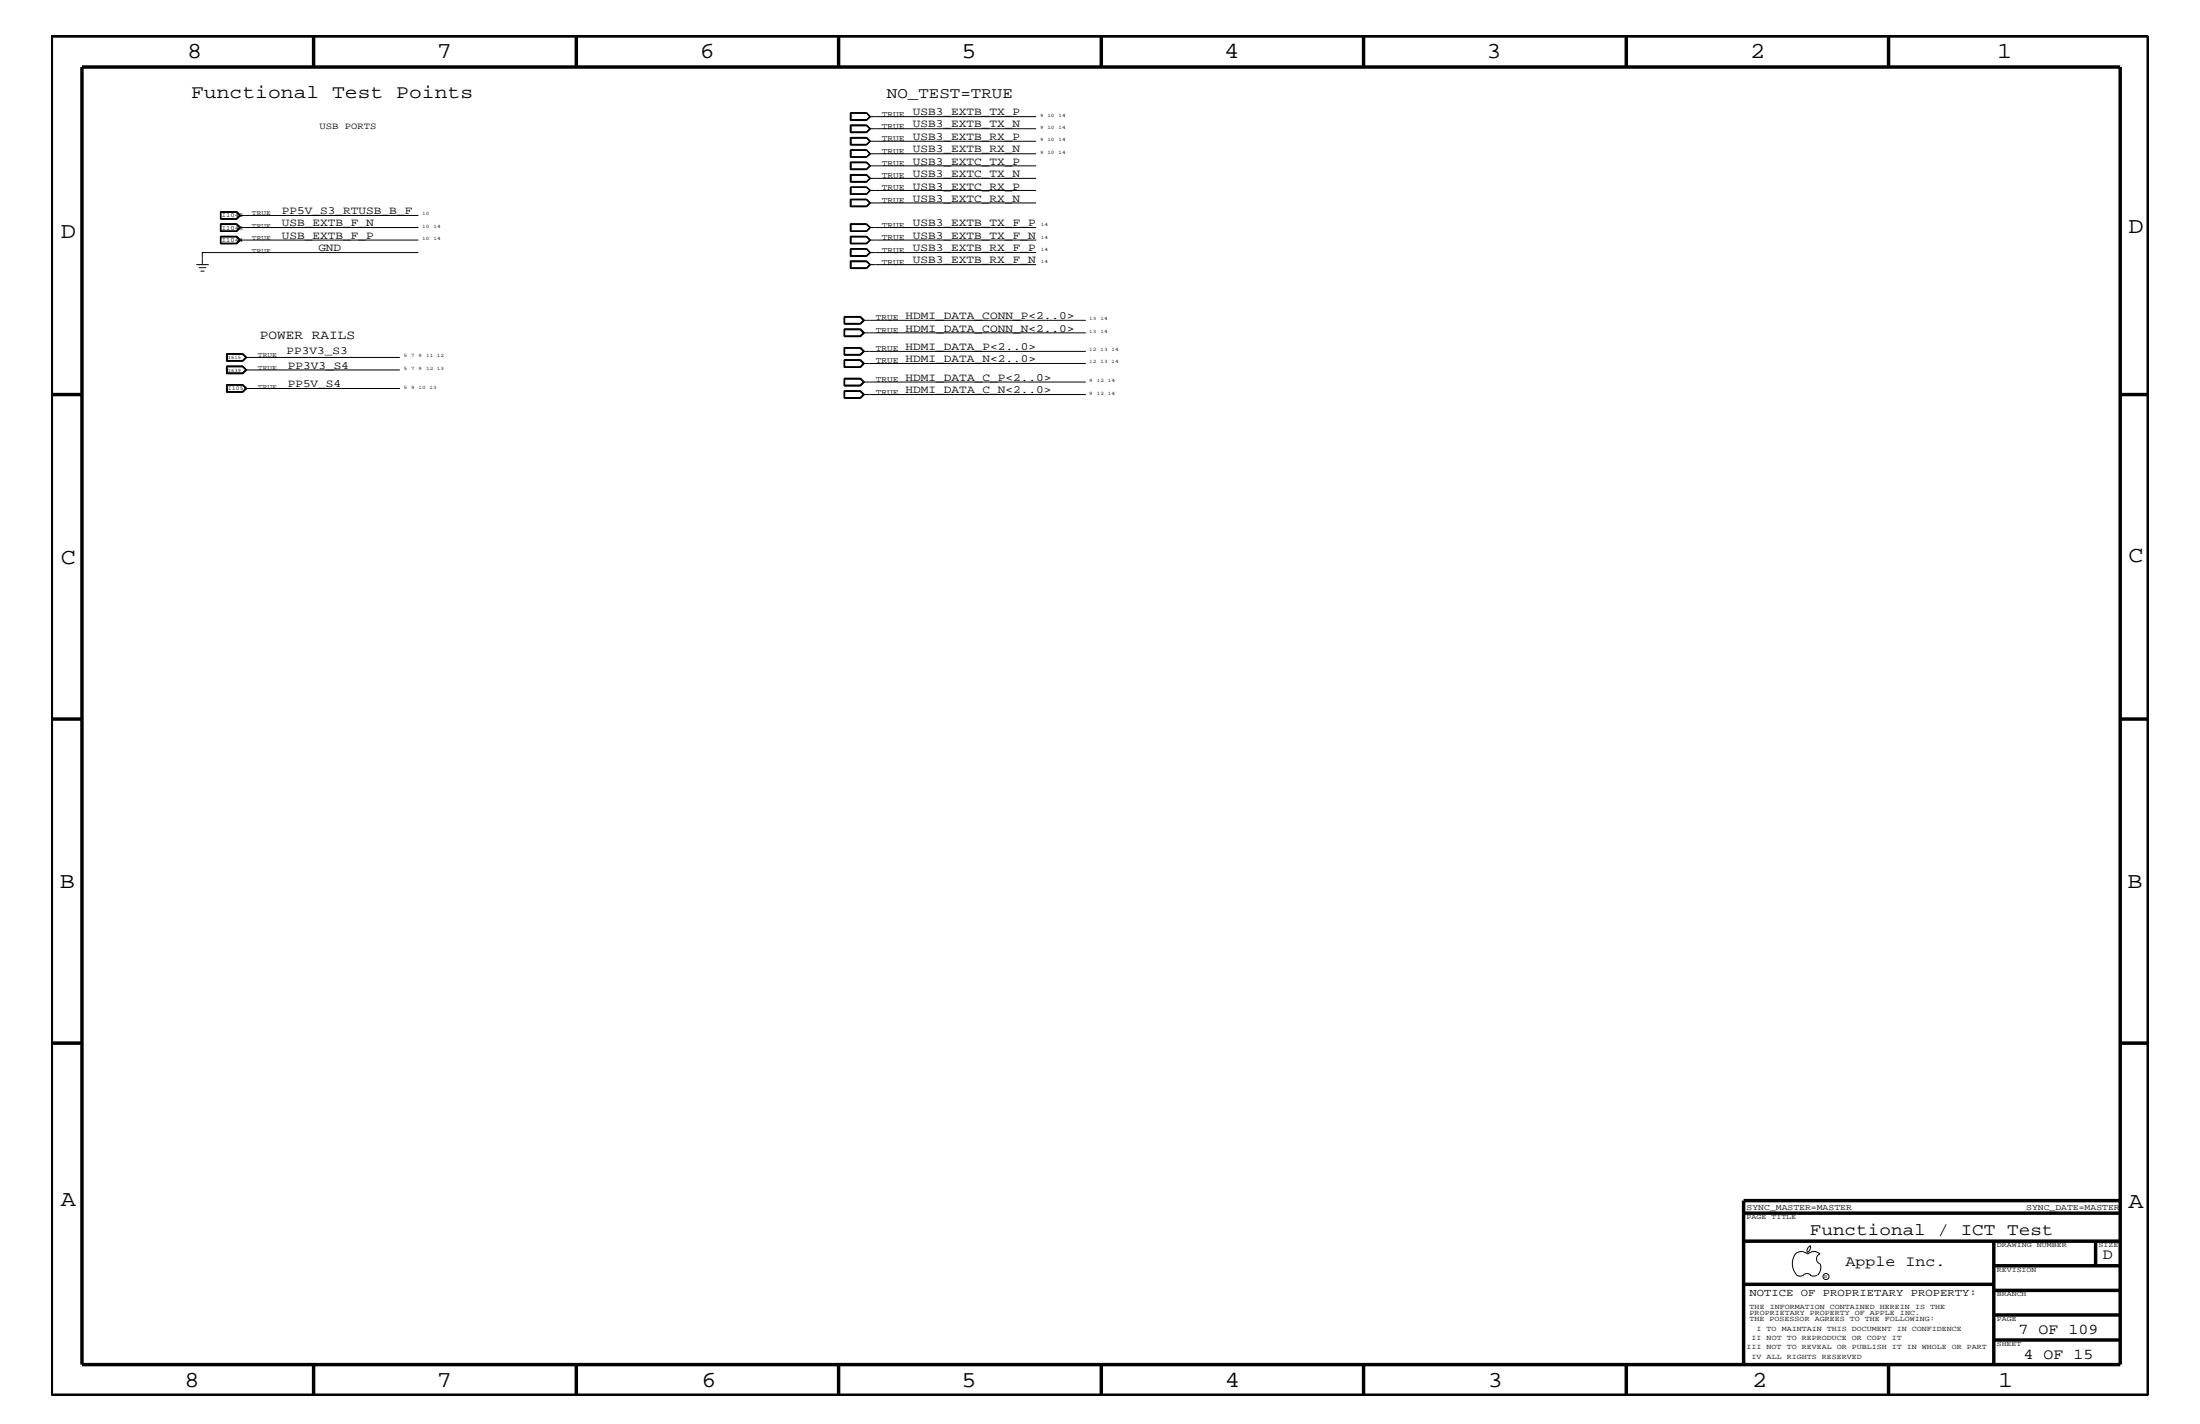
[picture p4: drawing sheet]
<svg xmlns="http://www.w3.org/2000/svg" width="432mm" height="279mm" viewBox="0 0 432 279" stroke-linecap="round" stroke-linejoin="round" font-family="sans-serif">
<g fill="none" stroke="#000" stroke-width=".2">
<path d="M166.9 22.1h3.2l.8 .8-.8 .8h-3.2zM166.9 24.5h3.2l.8 .8-.8 .7h-3.2zM166.9 27h3.2l.8 .7-.8 .8h-3.2zM166.9 31.8h3.2l.8 .7-.8 .8h-3.2zM166.9 34.2h3.2l.8 .8-.8 .8h-3.2zM166.9 39.1h3.2l.8 .7-.8 .8h-3.2zM167 23.5h3.1M167 22.1v1.5h3.1l.7-.7M167 27h3.1l.7 .7-.7 .7h-3.1zM167 29.4v1.4M167 31.9h3.1l.7 .6-.7 .7h-3.1zM167 34.3h3.1l.7 .7-.7 .7h-3.1z"/>
<path d="M167 36.7v1.4M167 39.1h3.1l.7 .7-.7 .7h-3.1zM167 22.2h3.1M167 24.7h3.1M167 30.8h3.1M167 29.5h3.1M167 38h3.1M167 36.8h3.1M167 22.2v1.3M167 24.7v1.2h3.1l.6-.6M167 27.1h3.1l.6 .6-.6 .6h-3.1zM167 29.5v1.3"/>
<path d="M167 31.9h3.1l.6 .6-.6 .6h-3.1zM167 34.4h3.1l.6 .6-.6 .6h-3.1zM167 36.8v1.2M167 39.2h3.1l.6 .6-.6 .6h-3.1zM170.1 29.4h-3.2v1.4h3.2M170.1 36.7h-3.2v1.4h3.2M170.1 22.1l.7 .8M170.1 22.2l.7 .7M170.1 22.2l.6 .7M170.1 24.7l.7 .6M170.1 24.7l.6 .6M170.1 29.4l.8 .8-.8 .6"/>
<path d="M170.1 29.4l.7 .8M170.1 29.5l.7 .7M170.1 29.5l.6 .7M170.1 36.7l.8 .7-.8 .7M170.1 36.7l.7 .7M170.1 36.8l.7 .6M170.1 36.8l.6 .6M170.7 22.9l-.6 .6M170.7 22.9h32.7M170.7 25.3h32.7M170.7 27.7h32.7M170.7 30.2l-.6 .6"/>
<path d="M170.7 30.2h32.7M170.7 32.5h32.7M170.7 35h32.7M170.7 37.4l-.6 .6M170.7 37.4h32.7M170.7 39.8h32.7M170.8 22.9l-.7 .6M170.8 25.3l-.7-.7h-3.1v1.4M170.8 25.3l-.7 .6h-3.1M170.8 25.3l-.7 .7M170.8 30.2l-.7 .6M170.8 37.4l-.7 .6"/>
<path d="M170.8 37.4l-.7 .7M38.5 51.9h2.5M39 52.5h1.5M39.4 53.2h.7M43.3 41.5h3.2l.7 .8-.7 .7h-3.2zM43.3 43.9h3.2l.7 .7-.7 .8h-3.2zM43.3 46.3h3.2l.7 .8-.7 .8h-3.2zM43.3 44h3.2l.7 .6-.7 .8M43.3 46.4h3.2l.7 .7-.7 .7h-3.2M43.3 41.6h3.1l.7 .7-.7 .6h-3.1zM43.3 46.4v1.4M43.3 41.7h3.1l.6 .6"/>
<path d="M43.3 46.5h3.1l.6 .6M46.4 44.1h-3.1v1.2h3.1M46.4 44.1l.7 .5-.7 .7M46.4 44.1l.6 .5M46.4 46.4l.7 .7-.7 .7M46.5 41.5l.7 .8-.7 .7h-3.2M47 42.3l-.6 .6M47 42.3h35.1M47 44.6l-.6 .7M47 44.6h35.1M47 47.1l-.6 .6h-3.1M47 47.1h35.1"/>
<path d="M82.1 49.6h-42.4v2.3M166.9 43.9h3.2l.8 .7-.8 .8h-3.2zM166.9 46.3h3.2l.8 .8-.8 .8h-3.2zM166.9 48.8h3.2l.8 .8-.8 .7h-3.2zM166.9 51.2h3.2l.8 .7-.8 .8h-3.2zM167 45.3h3.1M167 44.1h3.1M167 46.4h3.1l.7 .7-.7 .7h-3.1zM167 48.8v1.4h3.1l.7-.6M167 50.2h3.1M167 48.9h3.1M167 51.3h3.1"/>
<path d="M167 46.5h3.1l.6 .6-.6 .6h-3.1zM167 51.3v1.2h3.1l.6-.6M167 44.1v1.2M167 48.9v1.3M170.1 44.1l.7 .5M170.1 44.1l.6 .5M170.1 48.8l.7 .8M170.1 48.9l.7 .7M170.1 48.9l.6 .7M170.1 51.3l.7 .6M170.1 51.3l.6 .6M170.7 44.6h32.7"/>
<path d="M170.7 47.1h32.7M170.7 51.9h32.7M170.7 44.6l-.6 .7M170.7 49.6l-.6 .6M170.7 49.6h32.7M170.8 44.6l-.7-.6h-3.1v1.4M170.8 51.9l-.7-.6h-3.1v1.4M170.8 44.6l-.7 .7M170.8 44.6l-.7 .8M170.8 49.6l-.7 .6M170.8 51.9l-.7 .7h-3.1M170.8 51.9l-.7 .8"/>
<path d="M44.5 75.5h3.2l.7 .7-.7 .8h-3.2zM44.5 69.4h3.2l.7 .7-.7 .8h-3.2zM44.5 71.8h3.2l.7 .8-.7 .7h-3.2zM44.5 70.8h3.2M44.5 69.5h3.2M44.5 75.6h3.2l.6 .6-.6 .6h-3.2zM44.5 69.5v1.3M44.5 71.9h3.2l.6 .7-.6 .6h-3.2zM44.6 69.5h3l.7 .6-.7 .6h-3zM44.6 75.6v1.2M47.6 75.6l.7 .6M47.7 75.5l.6 .7-.6 .7h-3.2"/>
<path d="M47.7 69.5l.6 .6-.6 .7M47.7 69.5l.6 .6M47.7 71.8l.6 .8-.6 .7h-3.2M48.3 76.2l-.7 .6M48.3 72.6l-.7-.6h-3v1.2M48.3 76.2h30.2M48.3 70.1l-.6 .7M48.3 70.1h30.2M48.3 72.6l-.7 .6M48.3 72.6h30.2M165.7 64.5h3.2l.8 .8-.8 .8h-3.2zM165.7 62.1h3.2l.8 .8-.8 .7h-3.2z"/>
<path d="M165.7 68.2h3.2l.8 .7-.8 .8h-3.2zM165.7 70.6h3.2l.8 .7-.8 .8h-3.2zM165.7 74.2h3.2l.8 .8-.8 .7h-3.2zM165.7 76.7h3.2l.8 .7-.8 .8h-3.2zM165.7 70.6h3.2l.7 .7-.7 .8M165.7 62.2h3.2l.7 .7-.7 .6h-3.2M165.7 76.7h3.2l.7 .7-.7 .7h-3.2M165.7 74.3h3.2l.7 .7-.7 .7M165.8 76.8h3l.6 .6M165.8 62.2v1.3M165.8 66v-1.4h3l.7 .7-.7 .7M165.8 68.3h3l.7 .6-.7 .6h-3z"/>
<path d="M165.8 74.4h3l.7 .6-.7 .6h-3zM165.8 76.7v1.4M165.8 64.7h3l.6 .6M165.8 68.4h3l.6 .5M165.8 62.3h3l.6 .6M168.8 70.7h-3v1.3h3M168.8 70.7l.7 .6-.7 .7M168.8 70.7l.6 .6M168.8 62.2l.7 .7-.7 .6M168.8 76.7l.7 .7-.7 .7M168.8 74.4l.6 .6M168.9 64.5l.7 .8-.7 .7h-3.2"/>
<path d="M168.9 68.2l.7 .7-.7 .7h-3.2M169.4 75l-.6 .6h-3M169.4 65.3l-.6 .6h-3M169.4 65.3h43.7M169.4 68.9l-.6 .6M169.4 68.9h43.7M169.4 71.3l-.6 .7M169.4 71.3h43.7M169.4 62.9l-.6 .5h-3M169.4 62.9h43.7M169.4 77.4l-.6 .6h-3M169.4 77.4h43.7"/>
<path d="M169.4 75h43.7M352.3 246.1a1.69 1.69 0 0 1 2.5 0M352.4 246a3.3 3.3 0 0 0 .2 4.1M352.6 250.2l.7 .2 .7-.2M354 250.2l.7-.3 .7 .3M354.8 246.1a1.69 1.69 0 0 1 2.4 0M355.2 250.2l.7 .2 .7-.2M355.3 244.4v.3a1.18 1.18 0 0 1-.6 1.1M355.4 244.4a.99 .99 0 0 0-.6 1.4M357.2 246a1.04 1.04 0 0 0-.7 1 1.04 1.04 0 0 0 .7 1M357.3 248l.1 .7a2.11 2.11 0 0 1-.6 1.5"/>
<circle cx="358.4" cy="250.5" r=".59"/>
</g>
<g fill="none" stroke="#000" stroke-width=".68" stroke-linecap="butt">
<path d="M10.1 7.1h411.5v266.7h-411.5zM16.1 13.2h400v254.5h-400zM61.6 7.1v6.1M113.1 7.1v6.1M164.6 7.1v6.1M216.2 7.1v6.1M267.6 7.1v6.1M319.2 7.1v6.1M370.7 7.1v6.1M10.1 77.4h6M416.1 77.4h5.5M10.1 141.1h6"/>
<path d="M416.1 141.1h5.5M10.1 204.7h6M416.1 204.7h5.5M342.2 238h73.9M416.1 235.6h-73.9v32.1M342.2 243.5h73.9M342.2 252h49.1M391.3 248.4h24.8M391.3 243.5v24.2M391.3 258h24.8M391.3 253.2h24.8M411.3 243.5v4.9"/>
<path d="M61.6 267.7v6.1M113.1 267.7v6.1M164.6 267.7v6.1M216.2 268v5.8M267.6 267.7v6.1M319.2 267.7v6.1M370.7 267.7v6.1M391.3 262.9h24.8"/>
</g>
<g font-size="4.5">
<text x="36.7" y="11.5">8</text>
<text x="85.8" y="11.5">7</text>
<text x="137.3" y="11.5">6</text>
<text x="188.7" y="11.5">5</text>
<text x="240.3" y="11.5">4</text>
<text x="291.8" y="11.5">3</text>
<text x="343.5" y="11.5">2</text>
<text x="392" y="11.5">1</text>
<text x="11.9" y="46.8">D</text>
<text x="417.7" y="45.7">D</text>
<text x="11.9" y="110.6">C</text>
<text x="417.7" y="110.3">C</text>
<text x="11.8" y="174.3">B</text>
<text x="417.6" y="174.2">B</text>
<text x="11.9" y="236.7">A</text>
<text x="417.7" y="237.1">A</text>
<text x="36.2" y="272.1">8</text>
<text x="85.8" y="272.1">7</text>
<text x="137.7" y="272.1">6</text>
<text x="188.7" y="272.1">5</text>
<text x="240.4" y="272.1">4</text>
<text x="292" y="272.1">3</text>
<text x="343.9" y="272.1">2</text>
<text x="392.2" y="272.1">1</text>
</g>
<text font-size="3.7" x="37.5" y="19.2">Functional Test Points</text>
<text font-size="3.4" x="355.2" y="242.3">Functional / ICT Test</text>
<g font-size="3">
<text x="174.1" y="19.2">NO_TEST=TRUE</text>
<text x="362.2" y="248.4">Apple Inc.</text>
<text x="412.7" y="247.1">D</text>
<text x="396.2" y="261.6">7 OF 109</text>
<text x="397.2" y="266.6">4 OF 15</text>
</g>
<text font-size="2.5" x="51" y="66.5">POWER RAILS</text>
<g font-size="2.2">
<text x="179.2" y="22.6">USB3_EXTB_TX_P</text>
<text x="179.2" y="29.9">USB3_EXTB_RX_N</text>
<text x="179.2" y="27.5">USB3_EXTB_RX_P</text>
<text x="179.2" y="25">USB3_EXTB_TX_N</text>
<text x="179.2" y="32.3">USB3_EXTC_TX_P</text>
<text x="179.2" y="34.7">USB3_EXTC_TX_N</text>
<text x="179.2" y="39.6">USB3_EXTC_RX_N</text>
<text x="179.2" y="37.2">USB3_EXTC_RX_P</text>
<text x="55.3" y="44.4">USB_EXTB_F_N</text>
<text x="55.3" y="46.8">USB_EXTB_F_P</text>
<text x="55.3" y="42">PP5V_S3_RTUSB_B_F</text>
<text x="179.2" y="46.8">USB3_EXTB_TX_F_N</text>
<text x="179.2" y="44.4">USB3_EXTB_TX_F_P</text>
<text x="62.5" y="49.3">GND</text>
<text x="179.2" y="49.3">USB3_EXTB_RX_F_P</text>
<text x="179.2" y="51.7">USB3_EXTB_RX_F_N</text>
<text x="177.7" y="65.1">HDMI_DATA_CONN_N&lt;2..0&gt;</text>
<text x="177.7" y="62.6">HDMI_DATA_CONN_P&lt;2..0&gt;</text>
<text x="56.2" y="69.5">PP3V3_S3</text>
<text x="177.7" y="71.1">HDMI_DATA_N&lt;2..0&gt;</text>
<text x="177.7" y="68.7">HDMI_DATA_P&lt;2..0&gt;</text>
<text x="56.5" y="76">PP5V_S4</text>
<text x="56.5" y="72.3">PP3V3_S4</text>
<text x="177.7" y="77.2">HDMI_DATA_C_N&lt;2..0&gt;</text>
<text x="177.7" y="74.7">HDMI_DATA_C_P&lt;2..0&gt;</text>
</g>
<text font-size="2.1" x="343.4" y="254.4">NOTICE OF PROPRIETARY PROPERTY:</text>
<text font-size="1.9" x="62.7" y="25.3">USB PORTS</text>
<g font-size="1.7">
<text x="173.1" y="22.9">TRUE</text>
<text x="173.1" y="27.7">TRUE</text>
<text x="173.1" y="25.3">TRUE</text>
<text x="173.1" y="30.2">TRUE</text>
<text x="173.1" y="32.5">TRUE</text>
<text x="173.1" y="35">TRUE</text>
<text x="173.1" y="39.8">TRUE</text>
<text x="173.1" y="37.4">TRUE</text>
<text x="173.1" y="47.1">TRUE</text>
<text x="173.1" y="44.6">TRUE</text>
<text x="173.1" y="49.6">TRUE</text>
<text x="173.1" y="51.9">TRUE</text>
<text x="171.9" y="65.3">TRUE</text>
<text x="171.9" y="62.9">TRUE</text>
<text x="171.9" y="71.3">TRUE</text>
<text x="171.9" y="68.9">TRUE</text>
<text x="171.9" y="77.4">TRUE</text>
<text x="171.9" y="75">TRUE</text>
<text x="342.8" y="237.4">SYNC_MASTER=MASTER</text>
<text x="397.7" y="237.4">SYNC_DATE=MASTER</text>
</g>
<g font-size="1.4">
<text x="49.4" y="44.6">TRUE</text>
<text x="49.4" y="47.1">TRUE</text>
<text x="49.4" y="42.3">TRUE</text>
<text x="49.4" y="49.6">TRUE</text>
<text x="50.6" y="70.1">TRUE</text>
<text x="50.6" y="76.2">TRUE</text>
<text x="50.6" y="72.6">TRUE</text>
<text x="342.8" y="239.2">PAGE TITLE</text>
<text x="391.9" y="244.7">DRAWING NUMBER</text>
<text x="411.9" y="244.7">SIZE</text>
<text x="391.9" y="249.5">REVISION</text>
<text x="343.4" y="256.8">THE INFORMATION CONTAINED HEREIN IS THE</text>
<text x="391.9" y="254.4">BRANCH</text>
<text x="343.4" y="258">PROPRIETARY PROPERTY OF APPLE INC.</text>
<text x="343.4" y="259.3">THE POSESSOR AGREES TO THE FOLLOWING:</text>
<text x="343.8" y="262.9">II NOT TO REPRODUCE OR COPY IT</text>
<text x="344.8" y="261.1">I TO MAINTAIN THIS DOCUMENT IN CONFIDENCE</text>
<text x="391.9" y="259.3">PAGE</text>
<text x="342.8" y="264.7">III NOT TO REVEAL OR PUBLISH IT IN WHOLE OR PART</text>
<text x="343.8" y="266.6">IV ALL RIGHTS RESERVED</text>
<text x="391.9" y="264.1">SHEET</text>
</g>
<g font-size="1.3">
<text x="43.5" y="42.6">I1042</text>
<text x="43.5" y="45.1">I1043</text>
<text x="43.5" y="47.4">I1044</text>
</g>
<text font-size="1.2" x="44.7" y="76.6">I1054</text>
<g font-size="1">
<text x="204.1" y="22.9">9</text>
<text x="205.6" y="22.9">10</text>
<text x="207.8" y="22.9">14</text>
<text x="204.1" y="27.7">9</text>
<text x="204.1" y="25.3">9</text>
<text x="205.6" y="27.7">10</text>
<text x="205.6" y="25.3">10</text>
<text x="207.8" y="27.7">14</text>
<text x="207.8" y="25.3">14</text>
<text x="204.1" y="30.2">9</text>
<text x="205.6" y="30.2">10</text>
<text x="207.8" y="30.2">14</text>
<text x="82.9" y="44.6">10</text>
<text x="82.9" y="47.1">10</text>
<text x="82.9" y="42.3">10</text>
<text x="85.1" y="44.6">14</text>
<text x="85.1" y="47.1">14</text>
<text x="204.3" y="46.8">14</text>
<text x="204.3" y="44.4">14</text>
<text x="204.3" y="49.3">14</text>
<text x="204.3" y="51.7">14</text>
<text x="213.8" y="65.3">13</text>
<text x="213.8" y="62.9">13</text>
<text x="216" y="65.3">14</text>
<text x="216" y="62.9">14</text>
<text x="44.7" y="70.5">I615</text>
<text x="79.2" y="70.1">5</text>
<text x="80.7" y="70.1">7</text>
<text x="82.1" y="70.1">9</text>
<text x="83.7" y="70.1">11 12</text>
<text x="213.8" y="71.3">12</text>
<text x="213.8" y="68.9">12</text>
<text x="216" y="71.3">13</text>
<text x="216" y="68.9">13</text>
<text x="218.2" y="71.3">14</text>
<text x="218.2" y="68.9">14</text>
<text x="44.7" y="72.9">I639</text>
<text x="79.2" y="76.2">5</text>
<text x="79.2" y="72.6">5</text>
<text x="80.7" y="76.2">9</text>
<text x="80.7" y="72.6">7</text>
<text x="82.1" y="76.2">10</text>
<text x="82.1" y="72.6">9</text>
<text x="83.7" y="72.6">12 13</text>
<text x="84.3" y="76.2">13</text>
<text x="213.8" y="77.4">9</text>
<text x="213.8" y="75">9</text>
<text x="215.3" y="77.4">12 14</text>
<text x="215.3" y="75">12 14</text>
<text x="358.1" y="250.7">R</text>
</g>
</svg>
